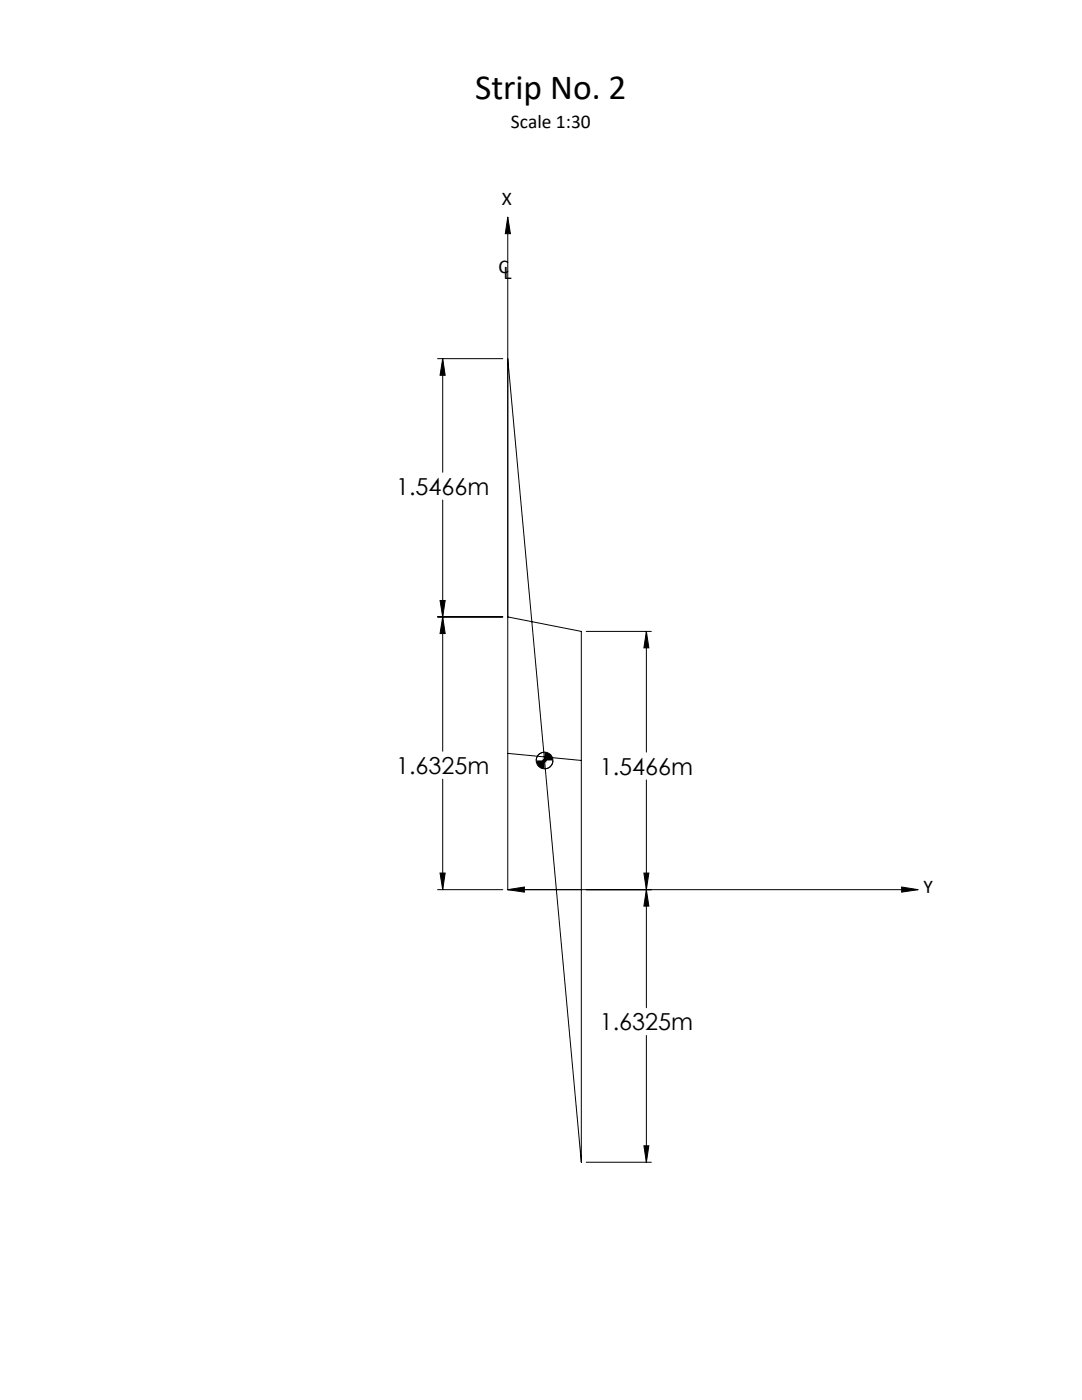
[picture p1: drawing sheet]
<svg xmlns="http://www.w3.org/2000/svg" width="216mm" height="279mm" viewBox="0 0 216 279" stroke-linecap="round" stroke-linejoin="round" font-family="sans-serif">
<g fill="none" stroke="#000" stroke-width=".2">
<path d="M101.3 43.3l.5 3.3h-1zM101.3 43.3v134.3M87.3 71.6h13M88.3 71.6l.5 3.3h-1zM88.3 71.6v22.7M101.3 71.6l14.7 160.4v-106l-14.7-2.9M88.3 99.8v50.1M87.8 119.8h1l-.5 3.3zM87.3 123.1h13M88.3 123.1l.5 3.3h-1zM117 126h13M129 126l.5 3.3h-1z"/>
<path d="M129 126v24.1M88.3 155.5v22.1M101.3 150.4l14.7 1.4M108.2 151.8h.9M108.3 151.4l.7 .7M108.7 151.3v1M108.7 150.1a1.69 1.69 0 0 0-1.7 1.7M109 151.4l-.7 .7M110.3 151.8a1.57 1.57 0 0 1-1.6 1.6M129 155.6v45.5M87.3 177.6h13M87.8 174.2h1l-.5 3.4z"/>
<path d="M101.3 177.6l3.3-.6v1zM101.3 177.6h81.9M128.5 174.2h1l-.5 3.4zM129 177.6l.5 3.2h-1zM179.9 177l3.3 .6-3.3 .4zM129 206.7v25.3M117 232h13M128.5 228.7h1l-.5 3.3z"/>
<circle cx="108.7" cy="151.8" r="1.66"/>
</g>
<g fill="#000">
<path d="M88.3 123.1l.5 3.3h-1zM87.8 174.2h1l-.5 3.4zM129 126l.5 3.3h-1zM128.5 174.2h1l-.5 3.4zM129 177.6l.5 3.2h-1zM128.5 228.7h1l-.5 3.3zM87.8 119.8h1l-.5 3.3zM88.3 71.6l.5 3.3h-1z"/>
<path d="M107 151.8a1.63 1.63 0 0 0 1.7 1.6v-1.6zM108.7 150.1v1.7h1.6a1.63 1.63 0 0 0-1.6-1.7zM101.3 43.3l.5 3.3h-1zM179.9 177l3.3 .6-3.3 .4zM101.3 177.6l3.3-.6v1z"/>
</g>
<text font-size="7.1" x="94.8" y="19.8">Strip No. 2</text>
<g font-size="4.7">
<text x="79" y="98.8">1.5466m</text>
<text x="79" y="154.5">1.6325m</text>
<text x="119.7" y="154.6">1.5466m</text>
<text x="119.7" y="205.6">1.6325m</text>
</g>
<g font-size="3.9">
<text x="102" y="25.5">Scale 1:30</text>
<text x="100.1" y="40.8">X</text>
<text x="99.5" y="54.6">C</text>
<text x="100.5" y="55.7">L</text>
<text x="184.3" y="178.2">Y</text>
</g>
</svg>
